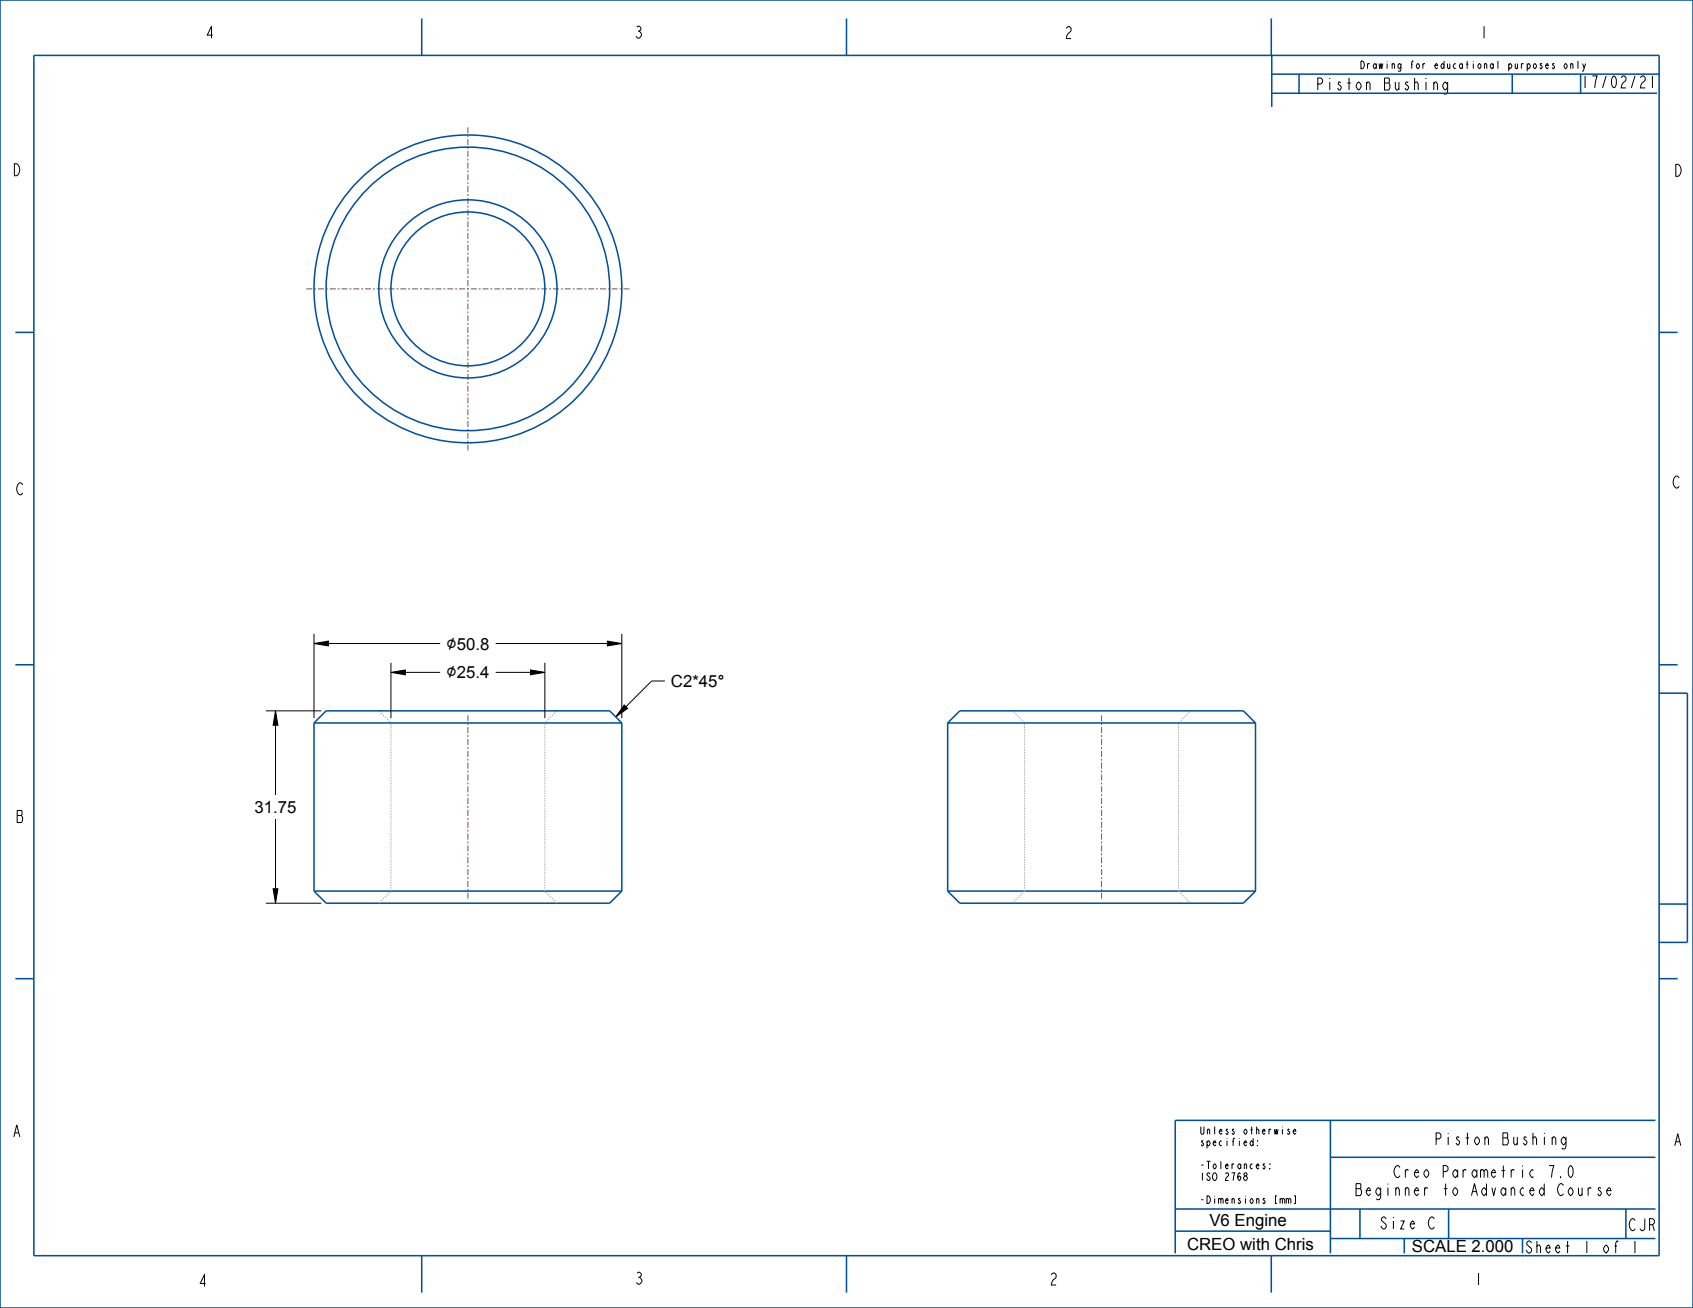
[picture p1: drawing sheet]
<svg xmlns="http://www.w3.org/2000/svg" width="559mm" height="432mm" viewBox="0 0 559 432" stroke-linecap="round" stroke-linejoin="round" font-family="sans-serif">
<path d="M103.6 212.4l4.8-.8v1.6zM200.5 211.6l4.7 .8-4.7 .8zM90.9 234.7l.8 4.7h-1.6zM129 222l4.8-.8v1.6zM175.1 221.2l4.7 .8-4.7 .8zM206 232.7l1.2 1.2-4 2.8zM90.1 293.4h1.6l-.8 4.8z" fill="#000"/>
<g fill="none" stroke="#000" stroke-width=".33">
<path d="M523.4 21l-.5 1.5M103.6 212.4l4.8-.8v1.6zM103.6 209.3v27.8M108.4 212.4h36.9M129 218.8v18.3M163.6 212.4h36.9M179.8 218.8v18.3M200.5 211.6l4.7 .8-4.7 .8zM205.2 209.3v27.8M87.8 234.7h18.3M90.9 234.7l.8 4.7h-1.6zM90.9 239.4v23"/>
<path d="M129 222l4.8-.8v1.6zM133.8 222h11.5M163.6 222h11.5M175.1 221.2l4.7 .8-4.7 .8zM206 232.7l1.2 1.2-4 2.8zM219.5 224.8h-4.4l-8.5 8.5M90.9 270.4v23M87.8 298.2h18.3M90.1 293.4h1.6l-.8 4.8z"/>
</g>
<g fill="none" stroke="#00509b" stroke-width=".51">
<path d="M0 0h558.8v431.8h-558.8zM11.2 18.3h536.4v396.2h-536.4zM139.2 6.1v12.2M279.4 6.1v12.2M419.6 6.1v12.2M419.8 18.2v17.1M419.8 30.8h127.2M419.8 24.5h128.1M428.8 24.5v6.3M499.1 24.5v6.3M5.1 109.7h6.1M547.6 109.7h6.1"/>
<path d="M5.1 219.5h6.1M547.6 219.5h6.1M103.6 238.7l4-4h93.6l4 4M103.6 238.7v55.5M103.6 238.7h101.6M205.2 238.7v55.5M312.8 238.7h101.6M312.8 238.7l4-4h93.6l4 4M312.8 238.7v55.5M414.4 238.7v55.5M547.5 228.8h9.4v82.3h-9.4M103.6 294.2l4 4h93.6l4-4"/>
<path d="M103.6 294.2h101.6M312.8 294.2l4 4h93.6l4-4M312.8 294.2h101.6M547.5 298.4h9.4M5.1 323.1h6.1M547.6 323.1h6.1M439.1 369.9v43.8M546.4 369.9h-158.5v43.8M387.9 399.1h158.5M439.1 382h107.3M448.9 399.1v9.8M478.1 399.1v9.8"/>
<path d="M536.7 399.1v9.8M139.2 414.5v12.2M279.4 414.5v12.2M387.9 406.4h51.2M419.6 414.5v12.2M439.1 408.9h107.3M463.5 408.9v4.8"/>
<circle cx="154.4" cy="95.4" r="50.8"/>
<circle cx="154.4" cy="95.4" r="46.8"/>
<circle cx="154.4" cy="95.4" r="25.4"/>
<circle cx="154.4" cy="95.4" r="29.4"/>
</g>
<g fill="none" stroke="#afafb4" stroke-width=".33">
<path d="M125 234.7l.4 .4M125.7 235.3l.4 .4M126.4 236l.4 .4M127 236.7l.4 .4M127.7 237.3l.4 .4M128.4 238l.4 .4M129 238.7h.1M129 239v.5M129 239.8v.5M179.8 238.7h.1M179.8 239v.5M179.8 239.8v.5"/>
<path d="M180.5 238l-.4 .4M181.2 237.3l-.4 .4M181.8 236.7l-.4 .4M182.5 236l-.4 .4M183.2 235.3l-.4 .4M183.8 234.7l-.4 .4M334.5 234.9l.4 .4M335.1 235.6l.4 .4M335.8 236.3l.4 .4M336.5 236.9l.4 .4M337.1 237.6l.4 .4M337.8 238.3l.4 .4"/>
<path d="M338.2 238.7h.1M338.2 239v.5M338.2 239.8v.5M389 238.7h.1M389 239v.5M389 239.8v.5M389.4 238.3l-.4 .4M390.1 237.6l-.4 .4M390.7 236.9l-.4 .4M391.4 236.3l-.4 .4M392.1 235.6l-.4 .4M392.7 234.9l-.4 .4"/>
<path d="M129 240.7v.5M129 241.5v.5M129 242.4v.5M129 243.2v.5M129 244v.6M129 244.9v.5M129 245.7v.5M129 246.6v.5M129 247.4v.5M129 248.3v.5M129 249.1v.5M129 249.9v.5"/>
<path d="M129 250.8v.5M129 251.6v.5M129 252.5v.5M129 253.3v.5M129 254.1v.5M129 255v.5M129 255.8v.5M129 256.7v.5M129 257.5v.5M129 258.3v.5M129 259.2v.5M179.8 240.7v.5"/>
<path d="M179.8 241.5v.5M179.8 242.4v.5M179.8 243.2v.5M179.8 244v.6M179.8 244.9v.5M179.8 245.7v.5M179.8 246.6v.5M179.8 247.4v.5M179.8 248.3v.5M179.8 249.1v.5M179.8 249.9v.5M179.8 250.8v.5"/>
<path d="M179.8 251.6v.5M179.8 252.5v.5M179.8 253.3v.5M179.8 254.1v.5M179.8 255v.5M179.8 255.8v.5M179.8 256.7v.5M179.8 257.5v.5M179.8 258.3v.5M179.8 259.2v.5M338.2 240.7v.5M338.2 241.5v.5"/>
<path d="M338.2 242.4v.5M338.2 243.2v.5M338.2 244v.6M338.2 244.9v.5M338.2 245.7v.5M338.2 246.6v.5M338.2 247.4v.5M338.2 248.3v.5M338.2 249.1v.5M338.2 249.9v.5M338.2 250.8v.5M338.2 251.6v.5"/>
<path d="M338.2 252.5v.5M338.2 253.3v.5M338.2 254.1v.5M338.2 255v.5M338.2 255.8v.5M338.2 256.7v.5M338.2 257.5v.5M338.2 258.3v.5M338.2 259.2v.5M389 240.7v.5M389 241.5v.5M389 242.4v.5"/>
<path d="M389 243.2v.5M389 244v.6M389 244.9v.5M389 245.7v.5M389 246.6v.5M389 247.4v.5M389 248.3v.5M389 249.1v.5M389 249.9v.5M389 250.8v.5M389 251.6v.5M389 252.5v.5"/>
<path d="M389 253.3v.5M389 254.1v.5M389 255v.5M389 255.8v.5M389 256.7v.5M389 257.5v.5M389 258.3v.5M389 259.2v.5M129 260v.5M129 260.9v.5M129 261.7v.5M129 262.5v.6"/>
<path d="M129 263.4v.5M129 264.2v.5M129 265.1v.5M129 265.9v.5M129 266.8v.5M129 267.6v.5M129 268.4v.5M129 269.3v.5M129 270.1v.5M129 271v.5M129 271.8v.5M129 272.6v.5"/>
<path d="M129 273.5v.5M129 274.3v.5M129 275.2v.5M129 276v.5M129 276.8v.5M129 277.7v.5M129 278.5v.5M129 279.4v.5M179.8 260v.5M179.8 260.9v.5M179.8 261.7v.5M179.8 262.5v.6"/>
<path d="M179.8 263.4v.5M179.8 264.2v.5M179.8 265.1v.5M179.8 265.9v.5M179.8 266.8v.5M179.8 267.6v.5M179.8 268.4v.5M179.8 269.3v.5M179.8 270.1v.5M179.8 271v.5M179.8 271.8v.5M179.8 272.6v.5"/>
<path d="M179.8 273.5v.5M179.8 274.3v.5M179.8 275.2v.5M179.8 276v.5M179.8 276.8v.5M179.8 277.7v.5M179.8 278.5v.5M179.8 279.4v.5M338.2 260v.5M338.2 260.9v.5M338.2 261.7v.5M338.2 262.5v.6"/>
<path d="M338.2 263.4v.5M338.2 264.2v.5M338.2 265.1v.5M338.2 265.9v.5M338.2 266.8v.5M338.2 267.6v.5M338.2 268.4v.5M338.2 269.3v.5M338.2 270.1v.5M338.2 271v.5M338.2 271.8v.5M338.2 272.6v.5"/>
<path d="M338.2 273.5v.5M338.2 274.3v.5M338.2 275.2v.5M338.2 276v.5M338.2 276.8v.5M338.2 277.7v.5M338.2 278.5v.5M338.2 279.4v.5M389 260v.5M389 260.9v.5M389 261.7v.5M389 262.5v.6"/>
<path d="M389 263.4v.5M389 264.2v.5M389 265.1v.5M389 265.9v.5M389 266.8v.5M389 267.6v.5M389 268.4v.5M389 269.3v.5M389 270.1v.5M389 271v.5M389 271.8v.5M389 272.6v.5"/>
<path d="M389 273.5v.5M389 274.3v.5M389 275.2v.5M389 276v.5M389 276.8v.5M389 277.7v.5M389 278.5v.5M389 279.4v.5M125.4 297.8l-.4 .4M126.1 297.1l-.4 .4M126.8 296.4l-.4 .4M127.4 295.8l-.4 .4"/>
<path d="M128.1 295.1l-.4 .4M128.8 294.4l-.4 .4M129 294.2h.1M129 280.2v.5M129 281v.6M129 281.9v.5M129 282.7v.5M129 283.6v.5M129 284.4v.5M129 285.3v.5M129 286.1v.5M129 286.9v.5"/>
<path d="M129 287.8v.5M129 288.6v.5M129 289.5v.5M129 290.3v.5M129 291.1v.5M129 292v.5M129 292.8v.5M129 293.7v.5M179.8 280.2v.5M179.8 281v.6M179.8 281.9v.5M179.8 282.7v.5"/>
<path d="M179.8 283.6v.5M179.8 284.4v.5M179.8 285.3v.5M179.8 286.1v.5M179.8 286.9v.5M179.8 287.8v.5M179.8 288.6v.5M179.8 289.5v.5M179.8 290.3v.5M179.8 291.1v.5M179.8 292v.5M179.8 292.8v.5"/>
<path d="M179.8 293.7v.5M180.1 294.4l.4 .4M180.8 295.1l.4 .4M181.4 295.8l.4 .4M182.1 296.4l.4 .4M182.8 297.1l.4 .4M183.4 297.8l.4 .4M334.9 297.5l-.4 .4M335.5 296.8l-.4 .4M336.2 296.2l-.4 .4M336.9 295.5l-.4 .4M337.5 294.8l-.4 .4"/>
<path d="M338.2 280.2v.5M338.2 281v.6M338.2 281.9v.5M338.2 282.7v.5M338.2 283.6v.5M338.2 284.4v.5M338.2 285.3v.5M338.2 286.1v.5M338.2 286.9v.5M338.2 287.8v.5M338.2 288.6v.5M338.2 289.5v.5"/>
<path d="M338.2 290.3v.5M338.2 291.1v.5M338.2 292v.5M338.2 292.8v.5M338.2 293.7v.5l-.4 .4M389 293.7v.5l.4 .4M389 280.2v.5M389 281v.6M389 281.9v.5M389 282.7v.5M389 283.6v.5M389 284.4v.5"/>
<path d="M389 285.3v.5M389 286.1v.5M389 286.9v.5M389 287.8v.5M389 288.6v.5M389 289.5v.5M389 290.3v.5M389 291.1v.5M389 292v.5M389 292.8v.5M389.7 294.8l.4 .4M390.3 295.5l.4 .4"/>
<path d="M391 296.2l.4 .4M391.7 296.8l.4 .4M392.3 297.5l.4 .4M393 298.2h.1"/>
</g>
<g fill="none" stroke="#785055" stroke-width=".33">
<path d="M154.4 42v2M154.4 44.6v.7M154.4 45.9v2M154.4 48.5v.7M154.4 49.8v2M154.4 52.4v.6M154.4 53.7v1.9M154.4 56.3v.6M154.4 57.5v2M154.4 60.2v.6M154.4 61.4v2M154.4 64v.7"/>
<path d="M154.4 65.3v2M154.4 67.9v.6M154.4 69.2v2M154.4 71.8v.6M154.4 73.1v1.9M154.4 75.7v.6M154.4 76.9v2M154.4 79.5v.7M101.1 95.4h2M103.7 95.4h.6M105 95.4h2M107.6 95.4h.6"/>
<path d="M108.9 95.4h1.9M111.5 95.4h.6M112.7 95.4h2M115.3 95.4h.7M116.6 95.4h2M119.2 95.4h.7M120.5 95.4h2M123.1 95.4h.6M124.4 95.4h1.9M127 95.4h.6M128.2 95.4h2M130.9 95.4h.6"/>
<path d="M132.1 95.4h2M134.7 95.4h.7M136 95.4h2M138.6 95.4h.6M139.9 95.4h2M142.5 95.4h.6M143.8 95.4h1.9M146.4 95.4h.6M147.6 95.4h2M150.2 95.4h.7M151.5 95.4h2M154.1 95.4h.7"/>
<path d="M154.4 80.8v2M154.4 83.4v.7M154.4 84.7v2M154.4 87.3v.6M154.4 88.6v1.9M154.4 91.2v.6M154.4 92.4v2M154.4 95.1v.6M154.4 96.3v2M154.4 98.9v.7M155.4 95.4h2M158 95.4h.6"/>
<path d="M159.3 95.4h1.9M161.9 95.4h.6M163.1 95.4h2M165.8 95.4h.6M167 95.4h2M169.6 95.4h.7M170.9 95.4h2M173.5 95.4h.6M174.8 95.4h2M177.4 95.4h.6M178.7 95.4h1.9M181.3 95.4h.6"/>
<path d="M182.5 95.4h2M185.1 95.4h.7M186.4 95.4h2M189 95.4h.7M190.3 95.4h2M192.9 95.4h.6M194.2 95.4h1.9M196.8 95.4h.6M198 95.4h2M200.7 95.4h.6M201.9 95.4h2M204.5 95.4h.7"/>
<path d="M205.8 95.4h2M154.4 100.2v2M154.4 102.8v.6M154.4 104.1v2M154.4 106.7v.6M154.4 108v1.9M154.4 110.6v.6M154.4 111.8v2M154.4 114.4v.7M154.4 115.7v2M154.4 118.3v.7M154.4 119.6v2"/>
<path d="M154.4 122.2v.6M154.4 123.5v1.9M154.4 126.1v.6M154.4 127.3v2M154.4 130v.6M154.4 131.2v2M154.4 133.8v.7M154.4 135.1v2M154.4 137.7v.6M154.4 139v2M154.4 141.6v.6M154.4 142.8v2"/>
<path d="M154.4 145.5v.6M154.4 146.7v2M154.4 236.1v2M154.4 238.8v.6M363.6 236.1v2M363.6 238.8v.6M154.4 240v2M154.4 242.7v.6M154.4 243.9v2M154.4 246.6v.6M154.4 247.8v2M154.4 250.5v.6"/>
<path d="M154.4 251.7v2.1M154.4 254.4v.6M154.4 255.7v2M154.4 258.3v.6M154.4 259.6v2M363.6 240v2M363.6 242.7v.6M363.6 243.9v2M363.6 246.6v.6M363.6 247.8v2M363.6 250.5v.6M363.6 251.7v2.1"/>
<path d="M363.6 254.4v.6M363.6 255.7v2M363.6 258.3v.6M363.6 259.6v2M154.4 262.2v.6M154.4 263.5v2M154.4 266.1v.6M154.4 267.4v2M154.4 270v.6M154.4 271.3v2M154.4 273.9v.6M154.4 275.2v2"/>
<path d="M154.4 277.8v.6M154.4 279.1v2M363.6 262.2v.6M363.6 263.5v2M363.6 266.1v.6M363.6 267.4v2M363.6 270v.6M363.6 271.3v2M363.6 273.9v.6M363.6 275.2v2M363.6 277.8v.6M363.6 279.1v2"/>
<path d="M154.4 281.7v.7M154.4 283v2M154.4 285.6v.7M154.4 286.9v2M154.4 289.5v.7M154.4 290.8v2M154.4 293.4v.7M154.4 294.7v2M363.6 281.7v.7M363.6 283v2M363.6 285.6v.7M363.6 286.9v2"/>
<path d="M363.6 289.5v.7M363.6 290.8v2M363.6 293.4v.7M363.6 294.7v2"/>
</g>
<g font-size="6">
<text x="147.3" y="214.4">⌀50.8</text>
<text x="147.3" y="224">⌀25.4</text>
</g>
<g font-size="5.5">
<text x="221.4" y="226.8">C2*45°</text>
<text x="84" y="268.4">31.75</text>
<text x="399.2" y="404.6">V6 Engine</text>
<text x="391.8" y="412.6">CREO with Chris</text>
<text x="466" y="413.3">SCALE 2.000</text>
</g>
<g font-size="5.2">
<text x="67.6" y="12.6">4</text>
<text x="209.2" y="12.6">3</text>
<text x="351.1" y="12.7">2</text>
<text x="488.2" y="12.6">1</text>
<text x="434.2" y="29.7">Piston Bushing</text>
<text x="3.9" y="58">D</text>
<text x="552.3" y="58.2">D</text>
<text x="551.8" y="161.1">C</text>
<text x="5.1" y="163.4">C</text>
<text x="5.1" y="271.5">B</text>
<text x="3.9" y="375.3">A</text>
<text x="473.2" y="378">Piston Bushing</text>
<text x="552.2" y="378.2">A</text>
<text x="460.4" y="388.8">Creo Parametric 7.0</text>
<text x="448.1" y="394.7">Beginner to Advanced Course</text>
<text x="455.2" y="405.7">Size C</text>
<text x="537.3" y="406.3">CJR</text>
<text x="65.3" y="424.7">4</text>
<text x="209.3" y="424">3</text>
<text x="346.2" y="424.2">2</text>
<text x="486.4" y="424.2">1</text>
</g>
<g font-size="5.2" fill="#00509b">
<text x="521.6" y="29">17/02/21</text>
<text x="503.1" y="413.7">Sheet 1 of 1</text>
</g>
<g font-size="3.3">
<text x="448.7" y="22.7">Drawing for educational purposes only</text>
<text x="395.8" y="374.5">Unless otherwise</text>
<text x="395.8" y="378.3">specified:</text>
<text x="395.8" y="385.9">-Tolerances:</text>
<text x="395.8" y="389.7">ISO 2768</text>
<text x="395.8" y="397.3">-Dimensions [mm]</text>
</g>
</svg>
